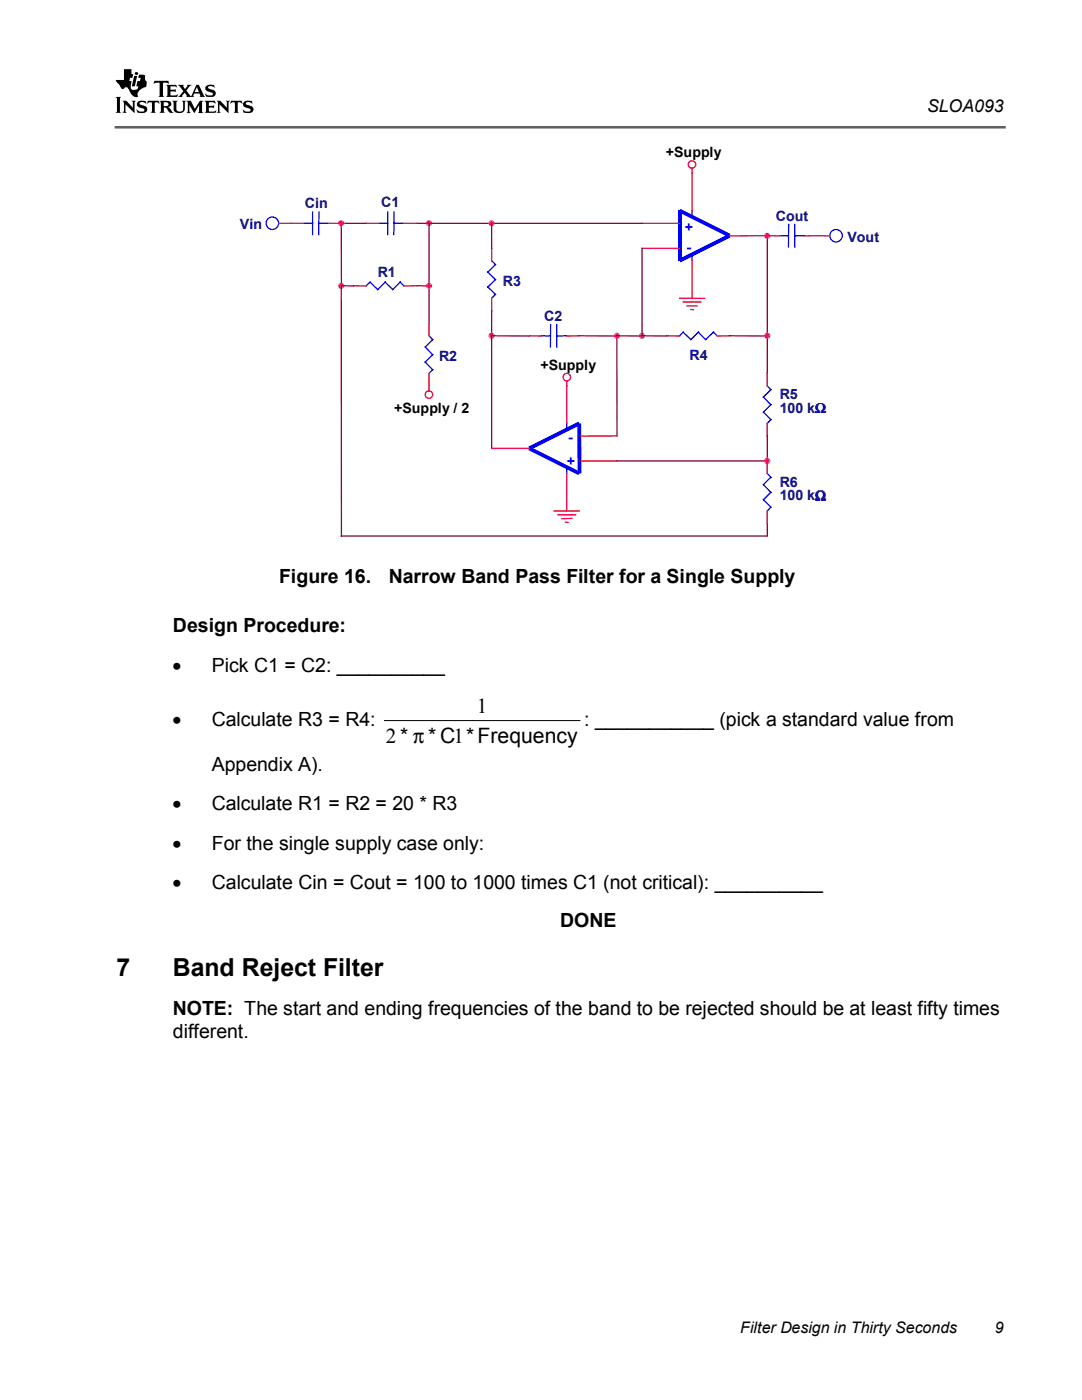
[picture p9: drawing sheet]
<svg xmlns="http://www.w3.org/2000/svg" width="216mm" height="279mm" viewBox="0 0 216 279" stroke-linecap="round" stroke-linejoin="round" font-family="sans-serif">
<g fill="#000">
<path d="M26.8 15.2h.6l-.5 2h-.6z" fill-rule="evenodd"/>
<path d="M24.7 13.8h1.5v.9l.4 .2-.2 .6h-.4l-.2 .7h.5l-.2 .8 .1 .8 .7 .1 .5-.1 .2-.6h-.4l.2-1h.5l.2-.7h-.5l.1-.6 1.3 .1-.1 .8 .4 .5v.5l-.2 .6h-.2a2.37 2.37 0 0 0-1.5 1.2l.2 .7a1.25 1.25 0 0 1-1.6-.8l-.3-.6a.57 .57 0 0 0-.5-.5 .57 .57 0 0 0-.6 .3 .89 .89 0 0 1-.8-.7l-.6-.7-.1-.3h1.6z" fill-rule="evenodd"/>
<path d="M30.8 16.1h2.8l.2 .6-.5-.2h-.6l-.2 .1v2.5l.2 .2h-1.1l.2-.1v-2.7h-.7l-.5 .2z" fill-rule="evenodd"/>
<path d="M33.2 16.9h2l.1 .6-.4-.3-.9 .1v.6h.9l.2-.1v.6l-.2-.2h-.9v.8l1 .1 .4-.3-.1 .5h-2.1l.2-.3v-1.7z" fill-rule="evenodd"/>
<path d="M35.5 16.9h1.2l-.2 .3 .4 .6 .5-.6-.1-.3h.9l-.4 .4-.6 .8 .9 1.1 .2-.3 .9-2h.5l1 2.2 .2 .2h-1.1l.2-.1-.2-.5h-1.1l-.1 .3 .1 .3h-1.6l.2-.2-.5-.6-.5 .6 .2 .2h-1l.5-.3 .6-.8z" fill-rule="evenodd"/>
<path d="M41.2 17.1l.6-.2 .7 .1 .2-.1 .1 .6-.5-.3h-.5l-.3 .2 .2 .3a1.45 1.45 0 0 1 1.4 1l-.3 .5-.4 .1h-1.2l-.3-.6 .7 .4 .8-.1a.37 .37 0 0 0 0-.5 .37 .37 0 0 0-.5-.1l-.1-.1a.72 .72 0 0 1-.7-.3 .72 .72 0 0 1 .1-.9z" fill-rule="evenodd"/>
<path d="M23.1 19.3h1l-.2 .3v2.7l.2 .2h-1l.2-.2v-2.7z" fill-rule="evenodd"/>
<path d="M24.4 20.1h.8l1.3 1.4v-1.2l-.2-.2h.8l-.2 .3v2.2l-1.9-1.8v1.4l.3 .3h-.9l.3-.4v-1.6z" fill-rule="evenodd"/>
<path d="M27.5 20.4l.5-.3h1l.2 .6-.7-.3-.5 .1a.22 .22 0 0 0-.2 .2 .22 .22 0 0 0 .2 .2h.2a1.15 1.15 0 0 1 1.2 1.1l-.1 .3-.5 .2-1.3 .1-.3-.8 .6 .5h.8l.1-.2a.43 .43 0 0 0-.1-.4 .43 .43 0 0 0-.4-.2 .71 .71 0 0 1-.8-.3 .71 .71 0 0 1 .1-.8z" fill-rule="evenodd"/>
<path d="M29.5 20.1h2.1l.2 .6-.4-.3h-.4l-.1 .1v1.8l.2 .2h-1l.2-.4v-1.5l-.1-.2h-.4l-.4 .3z" fill-rule="evenodd"/>
<path d="M31.8 20.1l1.6 .1a.6 .6 0 0 1 .8 .4v.4l-.7 .3 .4 .3 .7 .9a.97 .97 0 0 1-1.3-.8l-.2-.2h-.4v.9l.2 .1h-1.1l.3-.4v-1.6z" fill-rule="evenodd"/>
<path d="M34.4 20.1h1l-.2 .3v1.5l.1 .2 .4 .2 .6-.1 .2-.4v-1.4l-.2-.3h.8l-.2 .3v1.4a1.3 1.3 0 0 1-2 .5l-.3-.4v-1.6z" fill-rule="evenodd"/>
<path d="M37.2 20.1h.9l.8 1.6 1-1.6h.7l-.3 .3v1.9l.3 .3h-1.1l.2-.3v-1.3l-1 1.6-.9-1.6v1.3l.2 .3h-.8l.3-.3v-1.9z" fill-rule="evenodd"/>
<path d="M40.8 20.1h2.1l.1 .6-.4-.3h-.9v.7h.8l.2-.1v.6l-.1-.1h-.9v.7l1 .1 .4-.3-.1 .5h-2.2l.3-.4v-1.6z" fill-rule="evenodd"/>
<path d="M43.2 20.1h.8l1.3 1.4v-1.2l-.2-.2h.8l-.3 .3v2.2l-1.8-1.8v1.4l.2 .3h-.8l.3-.2v-1.9z" fill-rule="evenodd"/>
<path d="M46.1 20.1h2.1l.2 .6-.4-.3-.6 .1v1.8l.3 .2h-1.1l.3-.4v-1.5l-.1-.2h-.4l-.5 .3z" fill-rule="evenodd"/>
<path d="M48.8 20.2l.7-.1h.7l.2 .6-.7-.3h-.4a.24 .24 0 0 0-.2 .1 .24 .24 0 0 0 0 .3l.3 .2a1.07 1.07 0 0 1 1.2 1l-.1 .3-.5 .2-1.3 .1-.3-.8 .6 .5h.8a.36 .36 0 0 0 .2-.5 .36 .36 0 0 0-.4-.2 .99 .99 0 0 1-1.1-.9z" fill-rule="evenodd"/>
<circle cx="27.2" cy="14.6" r=".31"/>
</g>
<g fill="#fff">
<path d="M39.3 17.4l.4 1h-.9z"/>
<path d="M32.7 20.4l.8 .1 .1 .5-.3 .2h-.6z" fill-rule="evenodd"/>
</g>
<path d="M22.9 25.4h177.8" fill="none" stroke="#606060" stroke-width=".51"/>
<path d="M68.1 44.6h5M83.1 44.6h2.5M85.6 57v7.5M123.1 67v20M68.1 107h85" fill="none" stroke="#800040" stroke-width=".25"/>
<path d="M135.6 67l.7-.7 1.6 1.5 1.4-1.5 1.5 1.5 1.5-1.5 .8 .7" fill="none" stroke="#00f" stroke-width=".25"/>
<path d="M135.6 59.5l5 .1M133.1 67l2.5 .1M136.3 60.3h3.5M137.1 61h2M137.9 61.8h.5M145.6 67l-2.5 .1" fill="none" stroke="#f00" stroke-width=".25"/>
<circle cx="85.6" cy="44.6" r=".5" fill="#f0f" stroke="#f0f" stroke-width=".25"/>
<g fill="#00f">
<path d="M135.2 42h.8v10h-.8z"/>
<path d="M135.8 41.7l10 5-.4 .7-10-5z"/>
<path d="M135.4 51.7l10-5 .4 .7-10 5z"/>
</g>
<g fill="none" stroke="#00f" stroke-width=".25">
<path d="M73.1 57l.7-.7 1.6 1.5 1.4-1.5 1.6 1.5 1.5-1.5 .7 .7M75.6 44.6h1.8M77.4 42.3v4.5M78.6 44.6h2M78.6 42.3v4.5M98.1 52l.8 .8-1.6 1.5 1.6 1.5-1.6 1.5 1.6 1.5-.8 .7M138.1 42v1.3M138.1 50.8v1.2M85.6 67l.7 .8-1.4 1.5 1.4 1.5-1.4 1.5 1.4 1.5-.7 .7M108.1 67l1.7 .1M109.9 64.8l-.1 4.5M111.1 64.8v4.5"/>
<path d="M113.1 67l-2 .1M153.1 77l.7 .8-1.5 1.4 1.5 1.6-1.5 1.5 1.5 1.4-.7 .8"/>
<circle cx="54.3" cy="44.6" r="1.25"/>
<circle cx="166.8" cy="47" r="1.25"/>
</g>
<g fill="none" stroke="#f00" stroke-width=".25">
<path d="M138.1 33.6v8.4M55.6 44.6h2.5M70.6 57l2.5 .1M73.1 44.6h2.5M80.6 44.6h2.5M83.1 57l-2.5 .1M98.1 49.6v2.4M98.1 59.5v2.5M128.1 49.6h7.5M128.1 44.6h7.5M138.1 52v7.5M153.1 47l-7.5 .1"/>
<path d="M163.1 47l2.5 .1M85.6 64.5v2.5M85.6 74.5v3.5M105.6 67l2.5 .1M113.1 76v1M115.6 67l-2.5 .1M153.1 74.5v2.5M153.1 84.5v2.5M110.6 102h5M111.4 102.7h3.5M112.8 104.2l.5 .1M114.1 103.5h-2"/>
<circle cx="138.1" cy="32.8" r=".75"/>
<circle cx="85.6" cy="78.8" r=".75"/>
<circle cx="113.1" cy="75.3" r=".75"/>
</g>
<path d="M68.1 44.6v62.4M68.1 57l2.5 .1M83.1 57l2.5 .1M98.1 44.6v5M128.1 44.6h-42.5v12.4M153.1 47v27.5M98.1 62v27.5M98.1 67l7.5 .1M115.6 67l7.5 .1M123.1 67l5 .1M145.6 67l7.5 .1M153.1 104.5v2.5" fill="none" stroke="#800040" stroke-width=".25"/>
<g fill="#f0f" stroke="#f0f" stroke-width=".25">
<circle cx="68.1" cy="44.6" r=".5"/>
<circle cx="68.1" cy="57" r=".5"/>
<circle cx="98.1" cy="67" r=".51"/>
<circle cx="85.6" cy="57" r=".5"/>
<circle cx="98.1" cy="44.6" r=".5"/>
<circle cx="153.1" cy="47.1" r=".51"/>
<circle cx="153.1" cy="67" r=".51"/>
<circle cx="123.1" cy="67" r=".5"/>
<circle cx="128.1" cy="67" r=".5"/>
</g>
<g fill="#00f">
<path d="M115.2 84.5h.8v10h-.8z"/>
<path d="M105.8 89.2l10 4.9-.4 .7-10-5z"/>
<path d="M105.4 89.2l10-5 .4 .6-10 5z"/>
</g>
<path d="M60.6 44.6h1.8M62.4 42.3v4.5M63.6 44.6h2M63.6 42.3v4.5M155.6 47l1.7 .1M157.4 44.8l-.1 4.5M158.6 44.8v4.5M160.6 47l-2 .1M113.1 84.5v1.3M113.1 93.3v1.2M153.1 94.5l.7 .7-1.5 1.5 1.5 1.6-1.5 1.4 1.5 1.5-.7 .8" fill="none" stroke="#00f" stroke-width=".25"/>
<path d="M58.1 44.6h2.5M65.6 44.6h2.5M153.1 47l2.5 .1M163.1 47l-2.5 .1M113.1 77v7.5M98.1 89.5h7.5M113.1 94.5v7.5M115.6 92h7.5M123.1 87h-7.5M153.1 92v2.5M153.1 102v2.5" fill="none" stroke="#f00" stroke-width=".25"/>
<path d="M128.1 49.6v17.4l5 .1M153.1 87v5h-30" fill="none" stroke="#800040" stroke-width=".25"/>
<circle cx="153.1" cy="92" r=".51" fill="#f0f" stroke="#f0f" stroke-width=".25"/>
<path d="M76.7 143.8h39" fill="none" stroke="#000" stroke-width=".2"/>
<g font-size="5">
<text x="23.2" y="194.8">7</text>
<text x="34.5" y="194.8">Band Reject Filter</text>
</g>
<g font-size="4.2">
<text x="95.1" y="142.2">1</text>
<text x="77" y="148.2">2 * π * C1*Frequency</text>
</g>
<g font-size="3.9">
<text x="55.7" y="116.4">Figure 16.</text>
<text x="77.6" y="116.4">Narrow Band Pass Filter for a Single Supply</text>
<text x="34.5" y="126.2">Design Procedure:</text>
<text x="34.4" y="134.1">•</text>
<text x="42.3" y="134.1">Pick C1 = C2: __________</text>
<text x="34.4" y="144.9">•</text>
<text x="42.3" y="144.9">Calculate R3 = R4:</text>
<text x="116.6" y="144.9">: ___________ (pick a standard value from</text>
<text x="42.3" y="153.8">Appendix A).</text>
<text x="34.4" y="161.6">•</text>
<text x="42.3" y="161.6">Calculate R1 = R2 = 20 * R3</text>
<text x="34.4" y="169.5">•</text>
<text x="42.3" y="169.5">For the single supply case only:</text>
<text x="34.4" y="177.5">•</text>
<text x="42.3" y="177.5">Calculate Cin = Cout = 100 to 1000 times C1 (not critical): __________</text>
<text x="111.8" y="185.1">DONE</text>
<text x="34.5" y="202.6">NOTE: The start and ending frequencies of the band to be rejected should be at least fifty times</text>
<text x="34.5" y="207.1">different.</text>
</g>
<text font-size="3.5" x="185" y="22.3">SLOA093</text>
<g font-size="3.2">
<text x="147.7" y="266">Filter Design in Thirty Seconds</text>
<text x="198.5" y="266">9</text>
</g>
<g font-size="2.8">
<text x="132.9" y="31.3">+Supply</text>
<text x="107.8" y="73.7">+Supply</text>
<text x="78.6" y="82.5">+Supply / 2</text>
</g>
<g font-size="2.8" fill="#000080">
<text x="60.8" y="41.5">Cin</text>
<text x="76.1" y="41.3">C1</text>
<text x="47.9" y="45.8">Vin</text>
<text x="154.8" y="44">Cout</text>
<text x="169.1" y="48.3">Vout</text>
<text x="75.4" y="55.2">R1</text>
<text x="100.3" y="57">R3</text>
<text x="108.6" y="64">C2</text>
<text x="87.6" y="72">R2</text>
<text x="137.6" y="71.8">R4</text>
<text x="155.6" y="79.7">R5</text>
<text x="155.6" y="82.3">100 kΩ</text>
<text x="155.6" y="97.2">R6</text>
<text x="155.6" y="99.8">100 kΩ</text>
</g>
<g font-size="2.8" fill="#00f">
<text x="136.7" y="46.4">+</text>
<text x="137" y="50.3">-</text>
<text x="113.3" y="88.2">-</text>
<text x="113.1" y="93">+</text>
</g>
</svg>
